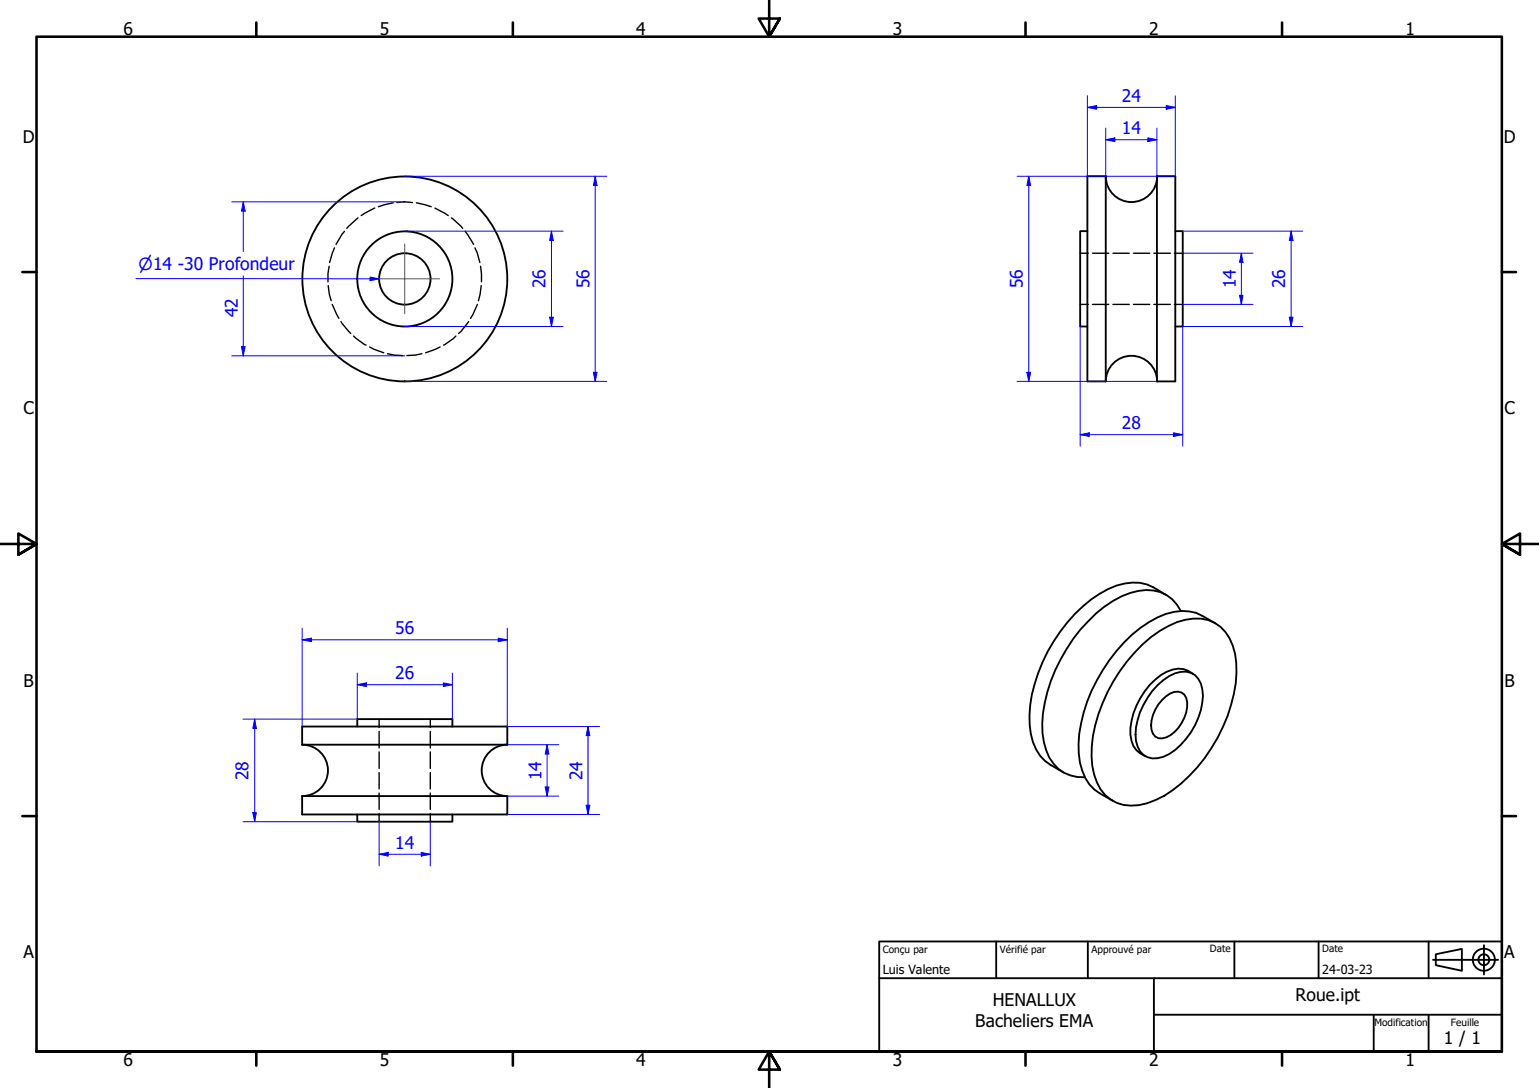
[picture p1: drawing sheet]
<svg xmlns="http://www.w3.org/2000/svg" width="420mm" height="297mm" viewBox="0 0 420 297" stroke-linecap="round" stroke-linejoin="round" font-family="sans-serif">
<!-- layer: Hidden (ISO) -->
<g fill="none" stroke="#000" stroke-width=".38">
<path d="M97.7 59.5l-3 2.8M102.3 56.8l-3.7 2.1M107.4 55.4l-4.1 1M108.4 55.3l2.1-.2 2.1 .2M113.7 55.4l4 1M118.7 56.8l3.7 2.1M123.3 59.5l3 2.8M89.6 78l.3 2.4 .5 1.7M89.9 72.7l-.4 2v2.2M91.3 67.7l-1.3 4M94 63.2l-.7 .8-1.5 2.7M127 63.2l2.3 3.5"/>
<path d="M129.7 67.7l.6 1.4 .7 2.6M131.2 72.7l.2 4.2M131.4 78l-.8 4.1M294.9 69.1h2.2M298.3 69.1h4.4M303.8 69.1h4.5M309.4 69.1h4.5M315 69.1h4.5M320.6 69.1h2.3M90.7 83.1l1.8 3.8M93.1 87.8l2.7 3.2M96.5 91.7l3.4 2.5"/>
<path d="M100.9 94.7l3.9 1.6M105.8 96.6l1.8 .4 2.4 .1M115.2 96.6l-1.9 .4-2.2 .1M120.1 94.7l-3.9 1.6M124.5 91.7l-.7 .7-2.7 1.8M128 87.8l-2.8 3.2M130.3 83.1l-1.8 3.8M294.9 83.1h2.2M298.3 83.1h4.4M303.8 83.1h4.5M309.4 83.1h4.5M315 83.1h4.5"/>
<path d="M320.6 83.1h2.3M103.5 196.3v2.3M103.5 199.7v4.5M117.5 196.3v2.3M117.5 199.7v4.5M103.5 205.3v4.5M103.5 210.9v4.5M103.5 216.5v4.5M117.5 205.3v4.5M117.5 210.9v4.5M117.5 216.5v4.5M103.5 222.1v2.2"/>
<path d="M117.5 222.1v2.2"/>
</g>
<!-- layer: Visible (ISO) -->
<g fill="none" stroke="#000" stroke-width=".51">
<path d="M301.9 48.1v56M301.9 48.1h-5v56h5M301.9 48.2a7 7 0 0 0 7 7 7 7 0 0 0 7-7M315.8 48.1h5.1v56h-5.1zM296.9 63.1h-2v26h2M320.9 63.1h2v26h-2M301.9 104.2a7 7 0 0 1 7-7.1 7 7 0 0 1 7 7.1M312 175.9a24.1 24.1 0 0 1 13.8-7 10.1 10.1 0 0 1 10.7 7.4 27.1 27.1 0 0 1-.4 16.1 43.7 43.7 0 0 1-18.3 24.9 17.1 17.1 0 0 1-11.1 2.5 10.5 10.5 0 0 1-8-8.4 30.5 30.5 0 0 1 2.4-19.5 46.4 46.4 0 0 1 10.9-16zM318.3 162.4a13.2 13.2 0 0 0-11.3-3.1 27.6 27.6 0 0 0-13.5 8.3 44.4 44.4 0 0 0-12.4 27.8 15.4 15.4 0 0 0 4.2 12.4l5 3.1M322.4 166.8a10.1 10.1 0 0 0-11.7-5.5 26.2 26.2 0 0 0-13.6 8.3 44 44 0 0 0-12.6 27.9 15.8 15.8 0 0 0 4.4 12.4 10.6 10.6 0 0 0 7.3 2.3M331.8 170.2l-3.6-2.1a12.9 12.9 0 0 0-12.2 .5 39.5 39.5 0 0 0-16.5 17.1 36.2 36.2 0 0 0-4.7 22.5 12.3 12.3 0 0 0 5.4 8.4l3.6 2M82.5 198.4h56v4.9h-56z"/>
<path d="M97.5 198.4v-2.1h26v2.1M316 187.1a10.9 10.9 0 0 1 7.8-3.7 4.9 4.9 0 0 1 4.4 4.7 17.9 17.9 0 0 1-4.4 13.6 13.3 13.3 0 0 1-7.8 5.3 5 5 0 0 1-5.9-4.7 19.2 19.2 0 0 1 5.9-15.2zM317.2 191.1a5.1 5.1 0 0 1 5.4-2 3.7 3.7 0 0 1 1.5 3.9 10.8 10.8 0 0 1-5.8 8.3 2.69 2.69 0 0 1-3.9-2 9.9 9.9 0 0 1 2.8-8.2zM325.7 183.9a6.2 6.2 0 0 0-7.1-.5 19.9 19.9 0 0 0-10 17.2 6.4 6.4 0 0 0 4.1 5.9M82.5 217.3h56v5.1h-56zM82.5 203.3a7 7 0 0 1 7 7 7 7 0 0 1-7 7M138.5 203.3a7 7 0 0 0-7 7 7 7 0 0 0 7 7M97.5 222.4v1.9h26v-1.9"/>
<circle cx="110.5" cy="76.2" r="28"/>
<circle cx="110.5" cy="76.2" r="7"/>
<circle cx="110.5" cy="76.2" r="13"/>
</g>
<!-- layer: Border (ISO) -->
<g fill="none" stroke="#000" stroke-width=".7">
<path d="M70 6.1v3.9M140 6.1v3.9M210 0v10l-2.9-4.9h5.8l-2.9 4.9 2.9-4.9M280 6.1v3.9M350 6.1v3.9M6.1 74.3h3.9M410 74.3h3.9M0 148.5h10l-5-2.8v5.7l5-2.9-5 2.9M420 148.5h-10l5-2.8v5.7l-5-2.9 5 2.9M6.1 222.8h3.9M410 222.8h3.9M10 287.1v-277.1h400v277.1h-400h400"/>
<path d="M70 287.1v3.8M140 287.1v3.8M212.9 292l-2.9-4.9 2.9 4.9h-5.8l2.9-4.9v9.9M280 287.1v3.8M350 287.1v3.8"/>
</g>
<!-- layer: Title (ISO) -->
<g fill="none" stroke="#000" stroke-width=".51">
<path d="M240 257h170v30.1h-170zM272 257v10.1M297 257v10.1M337 257v10.1M360 257v10.1M390 257v10.1M405.1 258v8.1M240 267.1h170M315 277h95M315 267.1v20M375 277v10.1M390 277v10.1"/>
<path d="M391.2 262.1h17.8M392 260.5l7.1-1.4v5.9l-7.1-1.5z"/>
<circle cx="405.1" cy="262" r="3"/>
<circle cx="405.1" cy="262" r="1.49"/>
</g>
<!-- layer: Center Mark (ISO) -->
<path d="M101 76.1h19M110.5 66.6v19" fill="none" stroke="#f00" stroke-width=".27"/>
<!-- layer: Dimension (ISO) -->
<path d="M162.5 101.6v2.5" fill="none" stroke="#00f" stroke-width=".27"/>
<path d="M162 101.6h1l-.5 2.5z" fill-rule="evenodd" fill="#00f"/>
<path d="M162.5 48.1v2.6M162 101.6h1l-.5 2.5z" fill="none" stroke="#00f" stroke-width=".27"/>
<path d="M162.5 48.1l.5 2.6h-1z" fill-rule="evenodd" fill="#00f"/>
<path d="M66.4 55.1v2.5M110.5 48.1h55.2M162.5 48.1l.5 2.6h-1zM162.5 50.7v50.9M110.5 104.1h55.2" fill="none" stroke="#00f" stroke-width=".27"/>
<path d="M66.4 55.1l.5 2.5h-1z" fill-rule="evenodd" fill="#00f"/>
<path d="M66.4 55.1l.5 2.5h-1zM66.4 94.6v2.5" fill="none" stroke="#00f" stroke-width=".27"/>
<path d="M65.9 94.6h1l-.5 2.5z" fill-rule="evenodd" fill="#00f"/>
<path d="M63.2 55.1h47.3M66.4 57.6v11.1M66.4 75.3v19.3M150.6 63.1v2.5M63.2 97.1h47.3M65.9 94.6h1l-.5 2.5z" fill="none" stroke="#00f" stroke-width=".27"/>
<path d="M150.6 63.1l.5 2.5h-1z" fill-rule="evenodd" fill="#00f"/>
<path d="M150.6 63.1l.5 2.5h-1zM150.6 86.6v2.5" fill="none" stroke="#00f" stroke-width=".27"/>
<path d="M150.1 86.6h1l-.5 2.5z" fill-rule="evenodd" fill="#00f"/>
<path d="M110.5 63.1h43.2M150.6 65.6v21M110.5 89.1h43.2M150.1 86.6h1l-.5 2.5z" fill="none" stroke="#00f" stroke-width=".27"/>
<!-- layer: Symbol (ISO) -->
<path d="M101 76.1h2.5" fill="none" stroke="#00f" stroke-width=".27"/>
<path d="M101 75.6l2.5 .5-2.5 .5z" fill-rule="evenodd" fill="#00f"/>
<path d="M37.1 76.1h63.9M101 75.6l2.5 .5-2.5 .5z" fill="none" stroke="#00f" stroke-width=".27"/>
<!-- layer: Dimension (ISO) -->
<path d="M301.9 38.1h2.5" fill="none" stroke="#00f" stroke-width=".27"/>
<path d="M301.9 38.1l2.5-.5v1.1z" fill-rule="evenodd" fill="#00f"/>
<path d="M301.9 38.1l2.5-.5v1.1zM313.4 38.1h2.4" fill="none" stroke="#00f" stroke-width=".27"/>
<path d="M313.4 37.6l2.4 .5-2.4 .6z" fill-rule="evenodd" fill="#00f"/>
<path d="M296.9 29.3h2.5M301.9 35v13.1M304.4 38.1h9M313.4 37.6l2.4 .5-2.4 .6zM315.8 35v13.1" fill="none" stroke="#00f" stroke-width=".27"/>
<path d="M296.9 29.3l2.5-.5v1z" fill-rule="evenodd" fill="#00f"/>
<path d="M296.9 29.3l2.5-.5v1zM318.4 29.3h2.5" fill="none" stroke="#00f" stroke-width=".27"/>
<path d="M318.4 28.8l2.5 .5-2.5 .5z" fill-rule="evenodd" fill="#00f"/>
<path d="M296.9 26.1v22M299.4 29.3h19M318.4 28.8l2.5 .5-2.5 .5zM320.9 26.1v22M352.5 63.1v2.5" fill="none" stroke="#00f" stroke-width=".27"/>
<path d="M352.5 63.1l.5 2.5h-1z" fill-rule="evenodd" fill="#00f"/>
<path d="M352.5 63.1l.5 2.5h-1zM352.5 86.6v2.5" fill="none" stroke="#00f" stroke-width=".27"/>
<path d="M352 86.6h1l-.5 2.5z" fill-rule="evenodd" fill="#00f"/>
<path d="M280.9 48.1v2.6M322.9 63.1h32.8M352.5 65.6v21M322.9 89.1h32.8M352 86.6h1l-.5 2.5z" fill="none" stroke="#00f" stroke-width=".27"/>
<path d="M280.9 48.1l.5 2.6h-1z" fill-rule="evenodd" fill="#00f"/>
<path d="M280.9 48.1l.5 2.6h-1zM280.9 101.6v2.5" fill="none" stroke="#00f" stroke-width=".27"/>
<path d="M280.4 101.6h1l-.5 2.5z" fill-rule="evenodd" fill="#00f"/>
<path d="M277.7 48.1h43.2M280.9 50.7v50.9M338.9 69.1v2.5M277.7 104.1h38.1M280.4 101.6h1l-.5 2.5z" fill="none" stroke="#00f" stroke-width=".27"/>
<path d="M338.9 69.1l.4 2.5h-.9z" fill-rule="evenodd" fill="#00f"/>
<path d="M338.9 69.1l.4 2.5h-.9zM338.9 80.6v2.5" fill="none" stroke="#00f" stroke-width=".27"/>
<path d="M338.4 80.6h.9l-.4 2.5z" fill-rule="evenodd" fill="#00f"/>
<path d="M322.9 69.1h19.2M338.9 71.6v9M322.9 83.1h19.2M338.4 80.6h.9l-.4 2.5zM320.4 118.7h2.5" fill="none" stroke="#00f" stroke-width=".27"/>
<path d="M320.4 118.2l2.5 .5-2.5 .5z" fill-rule="evenodd" fill="#00f"/>
<path d="M294.9 118.7h2.5M320.4 118.2l2.5 .5-2.5 .5z" fill="none" stroke="#00f" stroke-width=".27"/>
<path d="M294.9 118.7l2.5-.5v1z" fill-rule="evenodd" fill="#00f"/>
<path d="M294.9 89.1v32.7M322.9 89.1v32.7M294.9 118.7l2.5-.5v1zM297.4 118.7h23M97.5 186.9h2.5" fill="none" stroke="#00f" stroke-width=".27"/>
<path d="M97.5 186.9l2.5-.5v1z" fill-rule="evenodd" fill="#00f"/>
<path d="M97.5 186.9l2.5-.5v1zM121 186.9h2.5" fill="none" stroke="#00f" stroke-width=".27"/>
<path d="M121 186.4l2.5 .5-2.5 .5z" fill-rule="evenodd" fill="#00f"/>
<path d="M136 174.7h2.5M97.5 183.8v12.5M100 186.9h21M121 186.4l2.5 .5-2.5 .5zM123.5 183.8v12.5" fill="none" stroke="#00f" stroke-width=".27"/>
<path d="M136 174.2l2.5 .5-2.5 .5z" fill-rule="evenodd" fill="#00f"/>
<path d="M82.5 174.7h2.5M136 174.2l2.5 .5-2.5 .5z" fill="none" stroke="#00f" stroke-width=".27"/>
<path d="M82.5 174.7l2.5-.5v1z" fill-rule="evenodd" fill="#00f"/>
<path d="M82.5 174.7l2.5-.5v1zM82.5 171.5v26.9M85 174.7h51M138.5 171.5v26.9M103.5 233.2h2.5" fill="none" stroke="#00f" stroke-width=".27"/>
<path d="M103.5 233.2l2.5-.5v1z" fill-rule="evenodd" fill="#00f"/>
<path d="M103.5 233.2l2.5-.5v1zM115 233.2h2.5" fill="none" stroke="#00f" stroke-width=".27"/>
<path d="M115 232.7l2.5 .5-2.5 .5z" fill-rule="evenodd" fill="#00f"/>
<path d="M149.4 214.9v2.4M103.5 224.3v12.1M106 233.2h9M115 232.7l2.5 .5-2.5 .5zM117.5 224.3v12.1" fill="none" stroke="#00f" stroke-width=".27"/>
<path d="M148.8 214.9h1.1l-.5 2.4z" fill-rule="evenodd" fill="#00f"/>
<path d="M148.8 214.9h1.1l-.5 2.4zM149.4 203.3v2.6" fill="none" stroke="#00f" stroke-width=".27"/>
<path d="M149.4 203.3l.5 2.6h-1.1z" fill-rule="evenodd" fill="#00f"/>
<path d="M160.5 198.4v2.4M138.5 203.3h14M138.5 217.3h14M149.4 203.3l.5 2.6h-1.1zM149.4 205.9v9" fill="none" stroke="#00f" stroke-width=".27"/>
<path d="M160.5 198.4l.5 2.4h-1z" fill-rule="evenodd" fill="#00f"/>
<path d="M160.5 198.4l.5 2.4h-1zM160.5 219.8v2.6" fill="none" stroke="#00f" stroke-width=".27"/>
<path d="M160 219.8h1l-.5 2.6z" fill-rule="evenodd" fill="#00f"/>
<path d="M69.5 196.3v2.6M138.5 198.4h25.2M160 219.8h1l-.5 2.6zM160.5 200.8v19M138.5 222.4h25.2" fill="none" stroke="#00f" stroke-width=".27"/>
<path d="M69.5 196.3l.5 2.6h-1z" fill-rule="evenodd" fill="#00f"/>
<path d="M69.5 196.3l.5 2.6h-1zM69.5 221.9v2.4" fill="none" stroke="#00f" stroke-width=".27"/>
<path d="M69 221.9h1l-.5 2.4z" fill-rule="evenodd" fill="#00f"/>
<path d="M66.4 196.3h31.1M69.5 198.9v23M66.4 224.3h31.1M69 221.9h1l-.5 2.4z" fill="none" stroke="#00f" stroke-width=".27"/>
<g font-size="4.8">
<text x="33.7" y="9.6">6</text>
<text x="103.7" y="9.6">5</text>
<text x="173.7" y="9.6">4</text>
<text x="243.7" y="9.6">3</text>
<text x="313.7" y="9.6">2</text>
<text x="383.7" y="9.6">1</text>
<text x="6.2" y="38.9">D</text>
<text x="410.5" y="38.9">D</text>
<text x="6.4" y="113.1">C</text>
<text x="410.7" y="113.1">C</text>
<text x="6.4" y="187.4">B</text>
<text x="410.7" y="187.4">B</text>
<text x="6.4" y="261.7">A</text>
<text x="410.7" y="261.7">A</text>
<text x="271" y="274.6">HENALLUX</text>
<text x="353.7" y="273.3">Roue.ipt</text>
<text x="266.3" y="280.3">Bacheliers EMA</text>
<text x="394.2" y="285">1 / 1</text>
<text x="33.7" y="290.9">6</text>
<text x="103.7" y="290.9">5</text>
<text x="173.7" y="290.9">4</text>
<text x="243.7" y="290.9">3</text>
<text x="313.7" y="290.9">2</text>
<text x="383.7" y="290.9">1</text>
</g>
<g font-size="4.8" fill="#00f">
<text x="306.3" y="27.8">24</text>
<text x="306.3" y="36.6">14</text>
<text x="149" y="78.7" transform="rotate(-90 149 78.7)">26</text>
<text x="160.9" y="78.7" transform="rotate(-90 160.9 78.7)">56</text>
<text x="279.3" y="78.7" transform="rotate(-90 279.3 78.7)">56</text>
<text x="337.4" y="78.7" transform="rotate(-90 337.4 78.7)">14</text>
<text x="350.9" y="78.7" transform="rotate(-90 350.9 78.7)">26</text>
<text x="64.9" y="86.7" transform="rotate(-90 64.9 86.7)">42</text>
<text x="306.3" y="117.1">28</text>
<text x="107.9" y="173.1">56</text>
<text x="107.9" y="185.3">26</text>
<text x="67.9" y="213" transform="rotate(-90 67.9 213)">28</text>
<text x="147.8" y="213" transform="rotate(-90 147.8 213)">14</text>
<text x="159" y="213" transform="rotate(-90 159 213)">24</text>
<text x="107.9" y="231.7">14</text>
</g>
<text font-size="4.6" fill="#00f" x="37.8" y="73.6">⌀14 -30 Profondeur</text>
<g font-size="3.4">
<text x="241" y="266">Luis Valente</text>
<text x="361" y="266">24-03-23</text>
</g>
<g font-size="2.7">
<text x="241" y="260.1">Conçu par</text>
<text x="273" y="260.3">Vérifié par</text>
<text x="298" y="260.3">Approuvé par</text>
<text x="330.3" y="260">Date</text>
<text x="361" y="260">Date</text>
<text x="375.2" y="280.1">Modification</text>
<text x="396.1" y="280.1">Feuille</text>
</g>
</svg>
